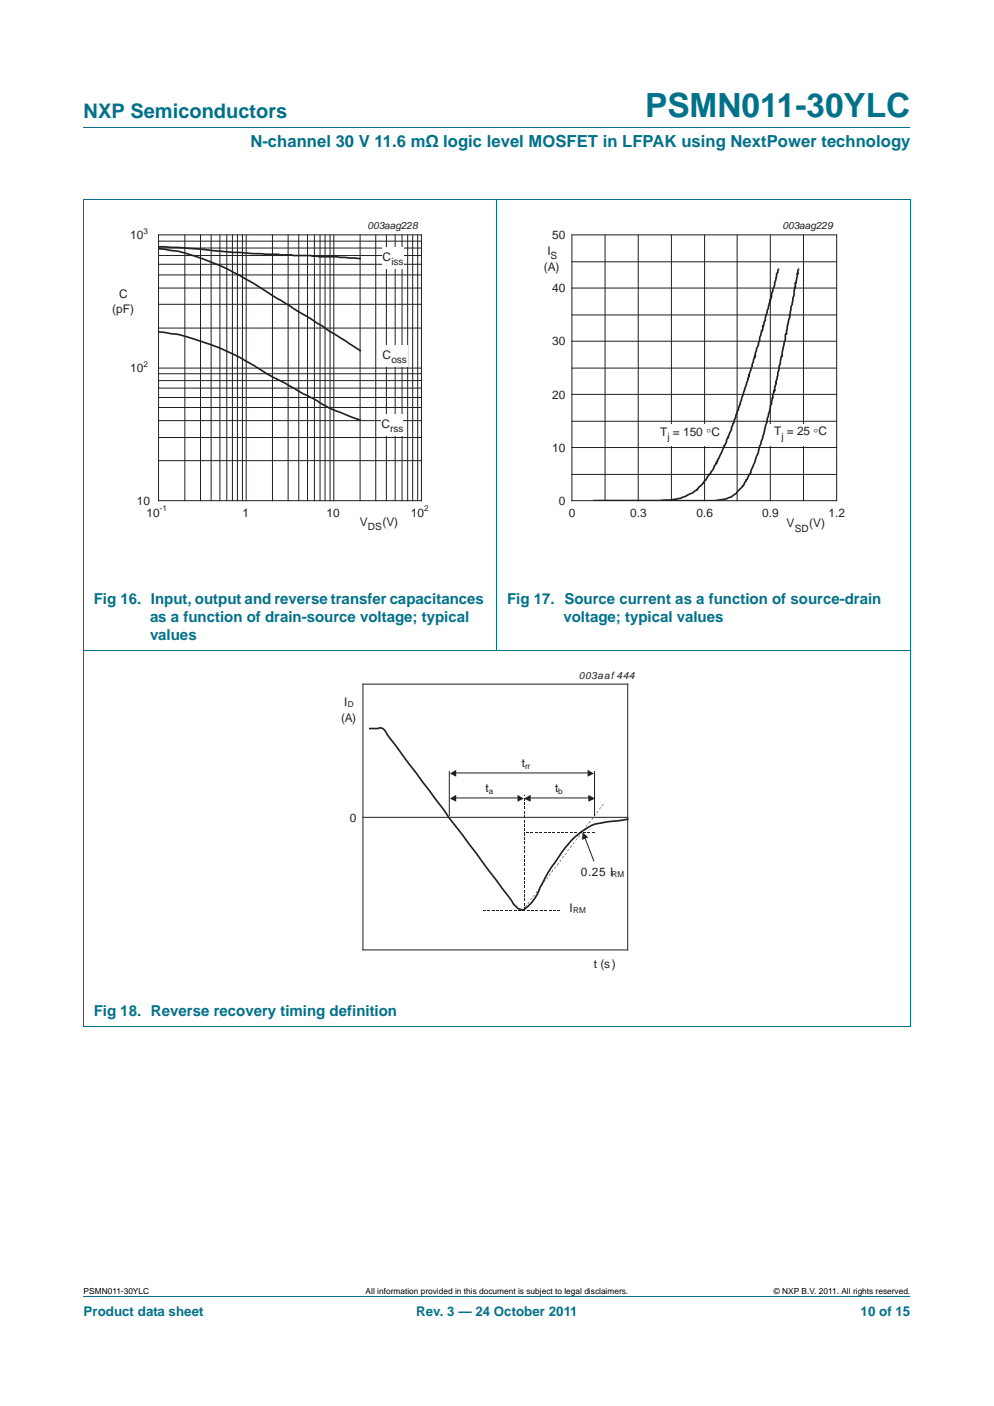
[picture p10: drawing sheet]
<svg xmlns="http://www.w3.org/2000/svg" width="210mm" height="297mm" viewBox="0 0 210 297" stroke-linecap="round" stroke-linejoin="round" font-family="sans-serif">
<path d="M17.7 27h174.6M17.6 42.1h174.7M17.7 42.2v174.5M105 42.1v95.3M192.3 42.2v174.5M17.6 137.4h174.7M17.6 216.8h174.7M17.7 273.9h174.6" fill="none" stroke="#00718a" stroke-width=".21"/>
<g fill="none" stroke="#231f20" stroke-width=".21">
<path d="M33.5 58.1h55.5M33.5 55.8h55.5M33.5 54h55.5M33.5 52.4h55.5M33.5 50.9h55.5M33.5 49.6h55.5v56.2h-55.5zM39 49.6v56.2M42.4 49.6v56.2M44.6 49.6v56.2M46.5 49.6v56.2M47.9 49.6v56.2M49.1 49.6v56.2"/>
<path d="M50.2 49.6v56.2M51.2 49.6v56.2M52 49.6v56.2M57.6 49.6v56.2M60.9 49.6v56.2M63.1 49.6v56.2M65 49.6v56.2M66.4 49.6v56.2M67.6 49.6v56.2M68.7 49.6v56.2M69.7 49.6v56.2M70.5 49.6v56.2"/>
<path d="M76.1 49.6v56.2M79.4 49.6v56.2M81.6 49.6v56.2M83.5 49.6v56.2M84.9 49.6v56.2M86.1 49.6v56.2M87.2 49.6v56.2M88.2 49.6v56.2M33.5 79h55.5M33.5 69.3h55.5M33.5 64.3h55.5M33.5 60.9h55.5"/>
<path d="M33.5 77.8h55.5M33.5 97.3h55.5M33.5 92.4h55.5M33.5 88.9h55.5M33.5 86.1h55.5M33.5 84h55.5M33.5 82h55.5M33.5 80.4h55.5"/>
</g>
<path d="M33.5 52.1l9.3 .6a234 234 0 0 0 22.8 1.3l1.9 .2h3.7l4.9 .4M33.5 52.5a38 38 0 0 1 13 3.6 96.9 96.9 0 0 1 12.1 7l7 4.2 10.5 6.8M33.5 70.1a43.7 43.7 0 0 1 15.9 4.8l4.1 2.2a45 45 0 0 0 6.7 3.8l3.8 2.3 2 .9a33.7 33.7 0 0 0 7.8 3.8l2.3 .8" fill="none" stroke="#231f20" stroke-width=".35"/>
<g fill="#fff">
<path d="M80.8 52.4h4.5v4.4h-4.5z"/>
<path d="M80.5 87.6h4.7v4.5h-4.7z"/>
<path d="M81.1 73h5.1v4.5h-5.1z"/>
</g>
<path d="M20.4 46.7h81.9v66.3h-81.9z" fill="none" stroke="#fff" stroke-width=".21"/>
<g fill="none" stroke="#231f20" stroke-width=".21">
<path d="M120.8 55.3h55.9M120.8 49.6h55.9v56.2h-55.9zM127.8 49.6v56.2M134.8 49.6v56.2M141.8 49.6v56.2M148.8 49.6v56.2M155.7 49.6v56.2M162.7 49.6v56.2M169.7 49.6v56.2M120.8 77.8h55.9M120.8 66.5h55.9M120.8 72.1h55.9"/>
<path d="M120.8 60.9h55.9M120.8 89h55.9M120.8 94.5h55.9M120.8 83.3h55.9M120.8 100.2h55.9"/>
</g>
<path d="M164.4 56.9l-.1 .7-.3 .2-.3 2.4-.4 .9v.4l-.3 .5v.7l-1.2 3.8-.1 1.2-.3 .3v.4l-.3 .5h.2l-.2 .7-.2 .2-.2 1-.2 .5v.7l-.9 2.6-.2 .7h.2l-.4 .7-.3 1.4-.7 1.8v-.1l-.5 2.1-1.3 3.8v.4l-.4 .8v.4l-.3 .3-.6 2.4-.3 .2-.3 1.2-.6 1.7h-.2l-.2 .6v.4l-.4 .8h-.2l-1 2.6-.5 .8v.4v-.2l-.4 .6a3.7 3.7 0 0 1-1.2 1.8l-1.1 1.7-1.2 1.2a6.9 6.9 0 0 1-3.2 1.9l-1.1 .4a79.4 79.4 0 0 1-12.2 .4h-5.4M168.7 56.9l-.4 2.2-.3 .7h.1l-.3 1.6v.9l-.3 .7v.6l-.4 1.2-.3 2.3-.5 1.8-.1 1.6-.3 .3v.9l-.7 2.6v1l-.2 .2-.2 1.3-.2 .6-.4 2.6-.3 .7v-.2v.7l-.4 1.3h.2l-.4 .9v.7h-.2l-.1 1.2-.3 .4-.1 1.2-.5 1.6v.6l-1.8 5.6-.1 .9-1.6 3.8v.4l-1.3 2.1a4.8 4.8 0 0 1-1.6 2l-.1 .3-1.1 .8-1 .4a47 47 0 0 1-9.7 .4h-18.4" fill="none" stroke="#231f20" stroke-width=".35"/>
<g fill="#fff">
<path d="M162.1 89.6h11.6v4.5h-11.6z"/>
<path d="M139.1 89.7h13v4.5h-13z"/>
</g>
<path d="M107.7 46.7h81.9v66.3h-81.9z" fill="none" stroke="#fff" stroke-width=".21"/>
<path d="M76.7 144.5h55.9v56.2h-55.9zM76.7 172.7h55.9" fill="none" stroke="#231f20" stroke-width=".21"/>
<path d="M78.1 153.9h1.7a1.19 1.19 0 0 1 1.8 .8l11.9 16 1.3 2 13.3 17.7a3.8 3.8 0 0 0 2.2 1.8h.4l.2-.2a8.9 8.9 0 0 0 3.2-4.5 46.8 46.8 0 0 1 6.6-9.9 11.9 11.9 0 0 1 5.6-3.6l6.3-.9" fill="none" stroke="#231f20" stroke-width=".35"/>
<g fill="#231f20">
<path d="M110.7 191.7h.1v.5h-.1z"/>
<path d="M110.7 190.8h.1v.5h-.1z"/>
<path d="M110.7 189.9h.1v.5h-.1z"/>
<path d="M110.7 188.9h.1v.6h-.1z"/>
<path d="M110.7 188h.1v.5h-.1z"/>
<path d="M110.7 187.1h.1v.5h-.1z"/>
<path d="M110.7 186.2h.1v.5h-.1z"/>
<path d="M110.7 185.2h.1v.6h-.1z"/>
<path d="M110.7 184.3h.1v.5h-.1z"/>
<path d="M110.7 183.4h.1v.5h-.1z"/>
<path d="M110.7 182.5h.1v.5h-.1z"/>
<path d="M110.7 181.5h.1v.6h-.1z"/>
<path d="M110.7 180.6h.1v.5h-.1z"/>
<path d="M110.7 179.7h.1v.5h-.1z"/>
<path d="M110.7 178.8h.1v.5h-.1z"/>
<path d="M110.7 177.8h.1v.6h-.1z"/>
<path d="M110.7 176.9h.1v.5h-.1z"/>
<path d="M110.7 176h.1v.5h-.1z"/>
<path d="M110.7 175.1h.1v.5h-.1z"/>
<path d="M110.7 174.1h.1v.6h-.1z"/>
<path d="M110.7 173.2h.1v.5h-.1z"/>
<path d="M110.7 172.3h.1v.5h-.1z"/>
<path d="M110.7 171.4h.1v.5h-.1z"/>
<path d="M110.7 170.4h.1v.6h-.1z"/>
<path d="M110.7 169.5h.1v.5h-.1z"/>
<path d="M110.7 168.6h.1v.5h-.1z"/>
<path d="M110.7 168.1l.1 .1z"/>
<path d="M110.7 192h.1l-.4 .4z"/>
<path d="M111.2 191.2h.1l-.4 .4z"/>
<path d="M111.7 190.5h.1l-.4 .4z"/>
<path d="M112.4 189.7h.1l-.5 .4z"/>
<path d="M112.5 189.5l.5-.4z"/>
<path d="M113.4 188.3h.2l-.4 .4z"/>
<path d="M114 187.5h.1l-.4 .5z"/>
<path d="M114.2 187.2l.5-.4z"/>
<path d="M115.1 186h.2l-.6 .4z"/>
<path d="M115.7 185.4h.1l-.4 .4z"/>
<path d="M116.2 184.6h.1l-.4 .4z"/>
<path d="M116.7 183.8h.2l-.3 .5h-.1z"/>
<path d="M117 183.5l.5-.4z"/>
<path d="M117.9 182.3h.2l-.3 .6h-.1z"/>
<path d="M118.5 181.7h.1l-.4 .4z"/>
<path d="M119 180.9h.1l-.4 .4z"/>
<path d="M119.6 180.2h.2l-.6 .4z"/>
<path d="M120.2 179.4h.1l-.5 .4z"/>
<path d="M120.7 178.6h.1l-.2 .6h-.2z"/>
<path d="M121.2 178h.2l-.4 .4z"/>
<path d="M121.5 177.6l.5-.4z"/>
<path d="M122.4 176.5h.2l-.6 .4z"/>
<path d="M122.9 175.7h.2l-.4 .4z"/>
<path d="M123.5 175.1h.1l-.4 .4z"/>
<path d="M124 174.3h.1l-.4 .4z"/>
<path d="M124.7 173.5h.1l-.5 .5z"/>
<path d="M125.2 172.8h.1l-.4 .4z"/>
<path d="M125.7 172h.2l-.4 .4z"/>
<path d="M126.3 171.4h.1l-.4 .4z"/>
<path d="M126.9 170.6h.1l-.5 .4z"/>
<path d="M127.4 169.9h.2l-.6 .4z"/>
</g>
<path d="M94.9 162.9v9.5M125.6 162.9v9.5" fill="none" stroke="#231f20" stroke-width=".21"/>
<g fill="#231f20">
<path d="M102.1 192.2h.5v.2h-.5z"/>
<path d="M103 192.2h.5v.2h-.5z"/>
<path d="M103.9 192.2h.5v.2h-.5z"/>
<path d="M104.8 192.2h.6v.2h-.6z"/>
<path d="M105.8 192.2h.5v.2h-.5z"/>
<path d="M106.7 192.2h.5v.2h-.5z"/>
<path d="M107.6 192.2h.5v.2h-.5z"/>
<path d="M108.5 192.2h.6v.2h-.6z"/>
<path d="M109.5 192.2h.5v.2h-.5z"/>
<path d="M110.4 192.2h.5v.2h-.5z"/>
<path d="M111.3 192.2h.5v.2h-.5z"/>
<path d="M112.2 192.2h.6v.2h-.6z"/>
<path d="M113.2 192.2h.5v.2h-.5z"/>
<path d="M114.1 192.2h.5v.2h-.5z"/>
<path d="M115 192.2h.5v.2h-.5z"/>
<path d="M115.9 192.2h.6v.2h-.6z"/>
<path d="M116.9 192.2h.5v.2h-.5z"/>
<path d="M117.8 192.2h.5v.2h-.5z"/>
</g>
<path d="M96 168.6h13.6" fill="none" stroke="#231f20" stroke-width=".21"/>
<g fill="#231f20">
<path d="M95 168.7l1.4-.8v1.5z"/>
<path d="M109.3 167.9l1.4 .8-1.4 .7z"/>
</g>
<path d="M111.7 168.6h12.8" fill="none" stroke="#231f20" stroke-width=".21"/>
<g fill="#231f20">
<path d="M110.7 168.7l1.4-.8v1.5z"/>
<path d="M124.3 167.9l1.4 .8-1.4 .7z"/>
</g>
<path d="M96 163.3h28.4" fill="none" stroke="#231f20" stroke-width=".21"/>
<g fill="#231f20">
<path d="M95 163.4l1.4-.8v1.5z"/>
<path d="M124.1 162.6l1.4 .8-1.4 .7z"/>
</g>
<path d="M123.5 176.8l2 5.1" fill="none" stroke="#231f20" stroke-width=".21"/>
<path d="M123.1 175.8l1.2 1.1-1.4 .5z" fill="#231f20"/>
<g fill="#fff">
<path d="M120.1 190h3.8v3.4h-3.8z"/>
<path d="M122.5 182.4h9.5v3.5h-9.5z"/>
<path d="M110 159.4h2.2v3.5h-2.2z"/>
<path d="M102.4 164.7h2v3.5h-2z"/>
<path d="M117.1 164.7h1.9v3.5h-1.9z"/>
</g>
<g fill="#231f20">
<path d="M125.1 175.8h.5v.2h-.5z"/>
<path d="M124.1 175.8h.6v.2h-.6z"/>
<path d="M123.2 175.8h.5v.2h-.5z"/>
<path d="M122.3 175.8h.5v.2h-.5z"/>
<path d="M121.4 175.8h.5v.2h-.5z"/>
<path d="M120.4 175.8h.6v.2h-.6z"/>
<path d="M119.5 175.8h.5v.2h-.5z"/>
<path d="M118.6 175.8h.5v.2h-.5z"/>
<path d="M117.7 175.8h.5v.2h-.5z"/>
<path d="M116.7 175.8h.6v.2h-.6z"/>
<path d="M115.8 175.8h.5v.2h-.5z"/>
<path d="M114.9 175.8h.5v.2h-.5z"/>
<path d="M114 175.8h.5v.2h-.5z"/>
<path d="M113 175.8h.6v.2h-.6z"/>
<path d="M112.1 175.8h.5v.2h-.5z"/>
<path d="M111.2 175.8h.5v.2h-.5z"/>
<path d="M110.7 175.8l.1 .2z"/>
</g>
<path d="M63.7 141.6h81.9v66.4h-81.9z" fill="none" stroke="#fff" stroke-width=".21"/>
<text font-size="7" fill="#00718a" x="136.3" y="24.6">PSMN011-30YLC</text>
<text font-size="4.2" fill="#00718a" x="17.7" y="24.9">NXP Semiconductors</text>
<text font-size="3.5" fill="#00718a" x="52.9" y="31.1">N-channel 30 V 11.6 mΩ logic level MOSFET in LFPAK using NextPower technology</text>
<g font-size="3.2" fill="#00718a">
<text x="19.8" y="127.5">Fig 16. Input, output and reverse transfer capacitances</text>
<text x="31.7" y="131.4">as a function of drain-source voltage; typical</text>
<text x="107.1" y="127.5">Fig 17. Source current as a function of source-drain</text>
<text x="119" y="131.4">voltage; typical values</text>
<text x="31.7" y="135.3">values</text>
<text x="19.8" y="214.7">Fig 18. Reverse recovery timing definition</text>
</g>
<g font-size="2.8" fill="#00718a">
<text x="17.7" y="277.9">Product data sheet</text>
<text x="87.9" y="277.9">Rev. 3 — 24 October 2011</text>
<text x="181.8" y="277.9">10 of 15</text>
</g>
<g font-size="2.5" fill="#231f20">
<text x="27.5" y="50.5">10</text>
<text x="115.7" y="53.9">I</text>
<text x="116.6" y="50.5">50</text>
<text x="80.8" y="55.1">C</text>
<text x="114.9" y="57.3">(A)</text>
<text x="25.2" y="63">C</text>
<text x="116.6" y="61.7">40</text>
<text x="23.7" y="66.1">(pF)</text>
<text x="80.8" y="75.7">C</text>
<text x="116.6" y="73">30</text>
<text x="27.5" y="78.7">10</text>
<text x="116.6" y="84.2">20</text>
<text x="80.6" y="90.4">C</text>
<text x="116.6" y="95.4">10</text>
<text x="139.5" y="92.1">T</text>
<text x="142.1" y="92.1">= 150</text>
<text x="149.2" y="92.3">°C</text>
<text x="163.5" y="92">T = 25 °C</text>
<text x="28.9" y="106.7">10</text>
<text x="118.1" y="106.7">0</text>
<text x="31" y="109.2">10</text>
<text x="51.2" y="109.2">1</text>
<text x="69" y="109.2">10</text>
<text x="76" y="111.1">V</text>
<text x="80.8" y="111.1">(V)</text>
<text x="86.8" y="109.2">10</text>
<text x="120.1" y="109.2">0</text>
<text x="133.1" y="109.2">0.3</text>
<text x="147.1" y="109.2">0.6</text>
<text x="161" y="109.2">0.9</text>
<text x="166.2" y="111.4">V</text>
<text x="171" y="111.4">(V)</text>
<text x="175" y="109.2">1.2</text>
<text x="72.7" y="149.2">I</text>
<text x="72" y="152.6">(A)</text>
<text x="102.6" y="167.4">t</text>
<text x="110.3" y="162.1">t</text>
<text x="117.3" y="167.4">t</text>
<text x="73.9" y="173.8">0</text>
<text x="122.7" y="185.1">0.25 I</text>
<text x="120.3" y="192.6">I</text>
<text x="125.5" y="204.5">t (s)</text>
</g>
<g font-size="2.1" fill="#231f20">
<text x="77.7" y="48.4">003aag228</text>
<text x="165.3" y="48.4">003aag229</text>
<text x="82.7" y="56.1">iss</text>
<text x="116.3" y="54.8">S</text>
<text x="82.7" y="76.7">oss</text>
<text x="82.4" y="91.4">rss</text>
<text x="141" y="93">j</text>
<text x="165.1" y="92.9">j</text>
<text x="77.7" y="112">DS</text>
<text x="167.9" y="112.4">SD</text>
<text x="122.3" y="143.4">003aaf 444</text>
</g>
<g font-size="1.8">
<text x="17.7" y="273.3">PSMN011-30YLC</text>
<text x="77.2" y="273.3">All information provided in this document is subject to legal disclaimers.</text>
<text x="163.5" y="273.3">© NXP B.V. 2011. All rights reserved.</text>
</g>
<g font-size="1.7" fill="#231f20">
<text x="30.3" y="49.4">3</text>
<text x="30.3" y="77.5">2</text>
<text x="33.8" y="108">-1</text>
<text x="89.6" y="108">2</text>
<text x="73.5" y="149.4">D</text>
<text x="103.2" y="167.7">a</text>
<text x="110.9" y="162.4">rr</text>
<text x="117.9" y="167.7">b</text>
<text x="129.2" y="185.4">RM</text>
<text x="121.1" y="192.9">RM</text>
</g>
</svg>
